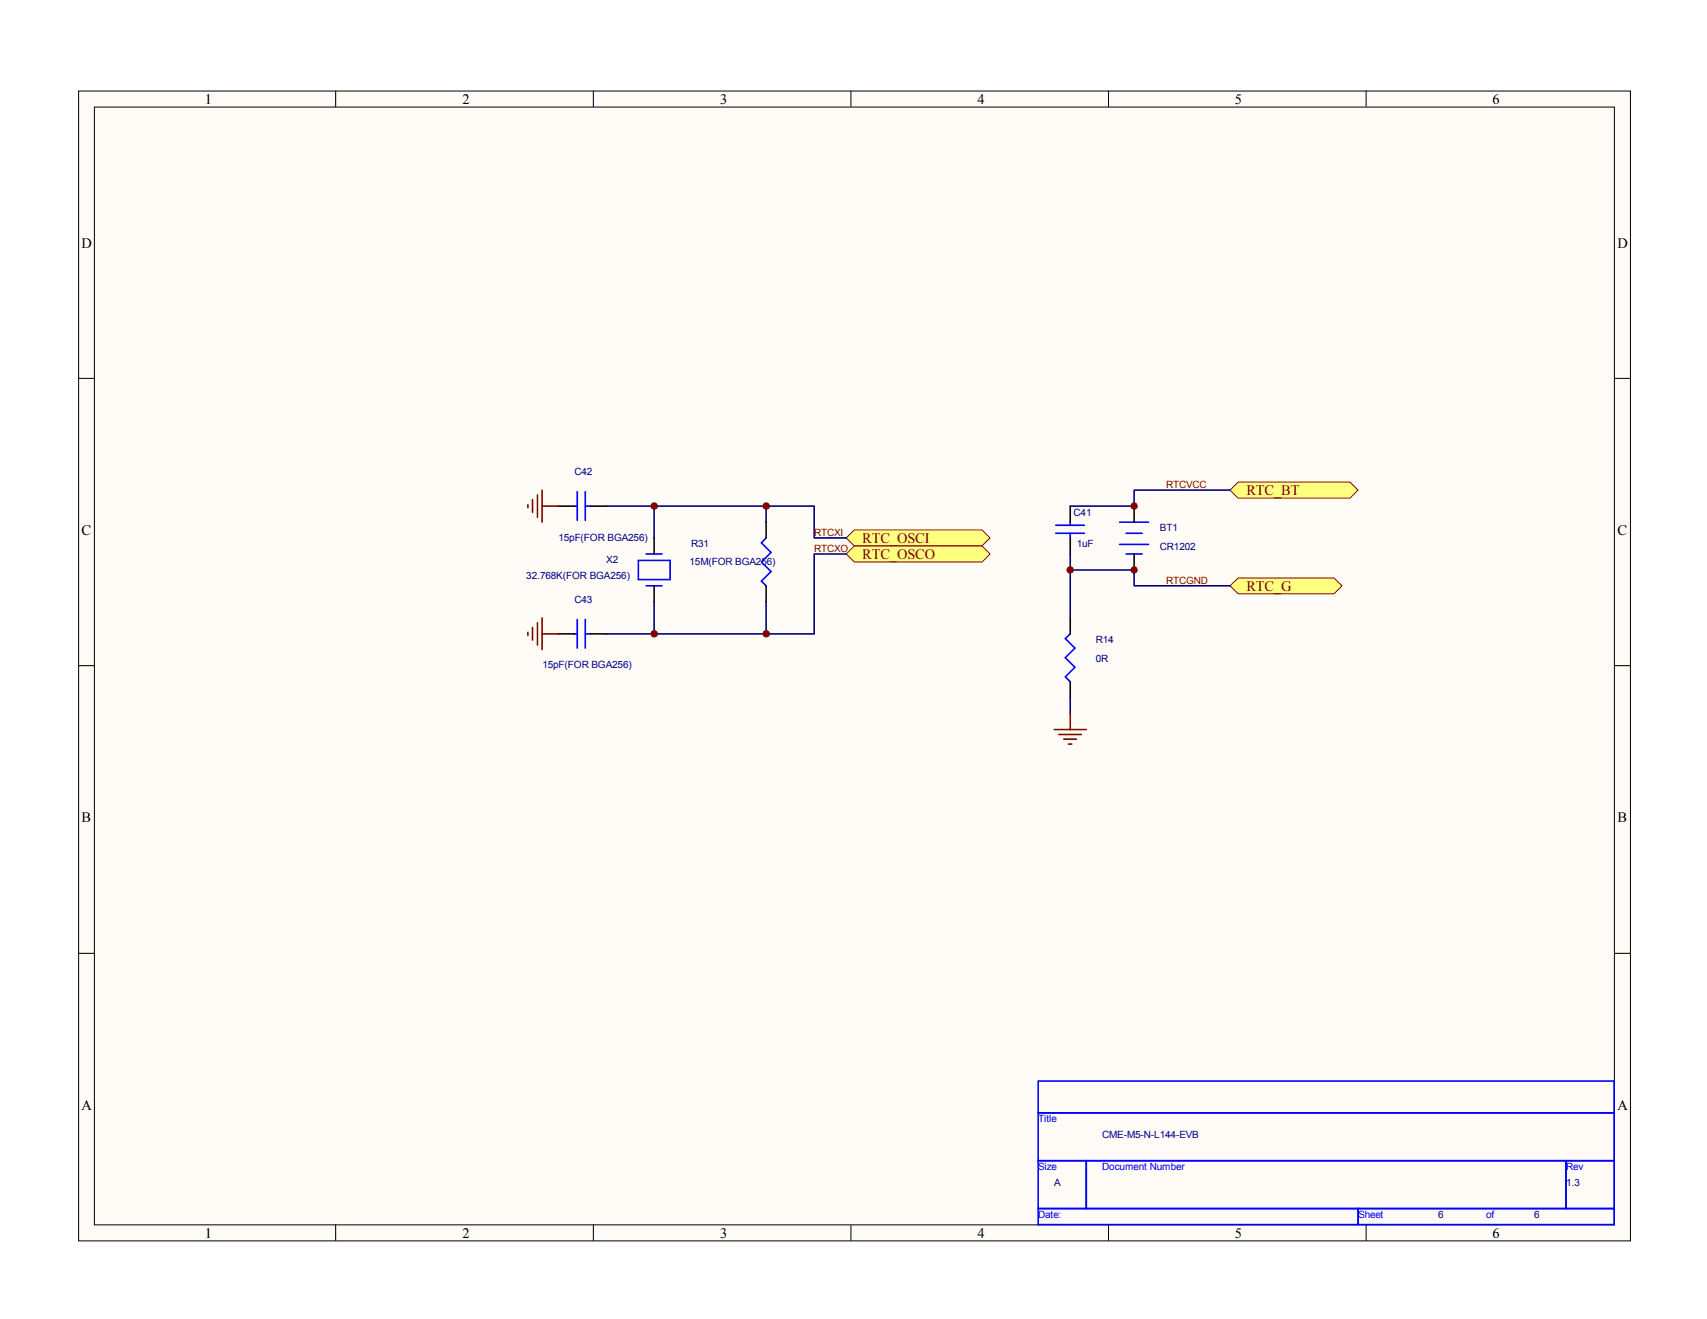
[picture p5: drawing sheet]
<svg xmlns="http://www.w3.org/2000/svg" width="279mm" height="216mm" viewBox="0 0 279 216" stroke-linecap="round" stroke-linejoin="round" font-family="sans-serif">
<path d="M12.9 14.9h254v188.2h-254z" fill="#fffcf8"/>
<g fill="none" stroke="#000" stroke-width=".16">
<path d="M12.9 14.9h254v188.2h-254zM15.5 17.5h248.7v183h-248.7zM54.9 14.9v2.6M97.1 14.9v2.6M139.3 14.9v2.6M181.4 14.9v2.6M223.6 14.9v2.6M12.8 61.9h2.6M264.2 61.9h2.6M12.8 109h2.6M264.2 109h2.6M12.8 156h2.6"/>
<path d="M264.2 156h2.6M54.9 200.4v2.7M97.1 200.4v2.7M139.3 200.4v2.7M181.4 200.4v2.7M223.6 200.4v2.7"/>
</g>
<g fill="none" stroke="#00f" stroke-width=".26">
<path d="M94 82.8h.5M94.5 80.5v4.7M95.8 80.5v4.7M95.8 82.8h.8M104.5 91.7h5.2v3.2h-5.2zM105.7 90.7h2.7M105.7 95.9h2.7M125.4 88.1l-.8 .8 1.6 1.5-1.6 1.6 1.6 1.6-1.6 1.5 .8 .8M172.8 87.3h4.7M172.8 86h4.7M175.2 85.5v.5M175.2 87.3v.8"/>
<path d="M183.3 85.5h4.7M183.3 89.1h4.7M184.3 87.3h2.6M184.3 90.7h2.6M94 103.8h.5M94.5 101.4v4.7M95.8 103.8h.8M95.8 101.4v4.7M175.2 103.8l-.8 .7 1.5 1.6-1.5 1.6 1.5 1.5-1.5 1.6 .8 .8M169.9 177h94.3v5.2h-94.3zM169.9 182.2h94.3v7.8h-94.3zM169.9 190h7.9v7.8h-7.9z"/>
<path d="M169.9 197.8h52.4v2.6h-52.4zM177.8 190h78.5v7.8h-78.5zM222.3 197.8h41.9v2.6h-41.9zM256.3 190h7.9v7.8h-7.9z"/>
</g>
<path d="M107.1 82.8v5.3M107.1 98.5v5.3M125.4 82.8v2.7M125.4 98.5v5.3M175.2 114.2v2.6" fill="none" stroke="#000080" stroke-width=".26"/>
<g fill="none" stroke="#000" stroke-width=".26">
<path d="M91.4 82.8h2.6M96.6 82.8h2.6M107.1 88.1v2.6M107.1 95.9v2.6M125.4 85.5v2.6M125.4 95.9v2.6M175.2 82.8v2.7M175.2 88.1v2.6M185.6 82.8v2.7M185.6 90.7v2.6M91.4 103.8h2.6M96.6 103.8h2.6"/>
<path d="M175.2 101.1v2.7M175.2 111.6v2.6"/>
</g>
<path d="M201.3 80.2l1.3-1.3h18.4l1.3 1.3-1.3 1.3h-18.4z" fill-rule="evenodd" fill="#ffff80"/>
<path d="M201.3 80.2l1.3-1.3h18.4l1.3 1.3-1.3 1.3h-18.4z" fill="none" stroke="#800000" stroke-width=".16"/>
<path d="M138.5 88.1l1.3-1.4h20.9l1.4 1.4-1.4 1.3h-20.9z" fill-rule="evenodd" fill="#ffff80"/>
<path d="M138.5 88.1l1.3-1.4h20.9l1.4 1.4-1.4 1.3h-20.9z" fill="none" stroke="#800000" stroke-width=".16"/>
<path d="M138.5 90.7l1.3-1.3h20.9l1.4 1.3-1.4 1.3h-20.9z" fill-rule="evenodd" fill="#ffff80"/>
<path d="M138.5 90.7l1.3-1.3h20.9l1.4 1.3-1.4 1.3h-20.9z" fill="none" stroke="#800000" stroke-width=".16"/>
<path d="M201.3 95.9l1.3-1.3h15.8l1.3 1.3-1.3 1.3h-15.8z" fill-rule="evenodd" fill="#ffff80"/>
<path d="M201.3 95.9l1.3-1.3h15.8l1.3 1.3-1.3 1.3h-15.8z" fill="none" stroke="#800000" stroke-width=".16"/>
<g fill="none" stroke="#800000" stroke-width=".26">
<path d="M86.4 82.6v.5M87.2 81.8v2.1M88 81v3.7M88.7 80.2v5.3M88.7 82.8h2.7M86.4 103.5v.5M87.2 102.7v2.1M88 101.9v3.7M88.7 101.1v5.2M88.7 103.8h2.7M172.6 119.4h5.2M175.2 116.8v2.6"/>
<path d="M173.3 120.2h3.7M174.1 121h2.1M174.9 121.8h.5"/>
</g>
<path d="M99.2 82.8h34.1v5.3h5.2M138.5 90.7h-5.2v13.1h-34.1M175.2 93.3h10.4v2.6h15.7M175.2 90.7v10.4M201.3 80.2h-15.7v2.6h-10.4" fill="none" stroke="#000080" stroke-width=".26"/>
<circle cx="107.1" cy="103.7" r=".53" fill="#800000"/>
<circle cx="107.1" cy="103.7" r=".53" fill="none" stroke="#800000" stroke-width=".16"/>
<circle cx="107.1" cy="82.8" r=".53" fill="#800000"/>
<circle cx="107.1" cy="82.8" r=".53" fill="none" stroke="#800000" stroke-width=".16"/>
<circle cx="125.4" cy="103.7" r=".53" fill="#800000"/>
<circle cx="125.4" cy="103.7" r=".53" fill="none" stroke="#800000" stroke-width=".16"/>
<circle cx="125.4" cy="82.8" r=".53" fill="#800000"/>
<circle cx="125.4" cy="82.8" r=".53" fill="none" stroke="#800000" stroke-width=".16"/>
<circle cx="175.2" cy="93.3" r=".53" fill="#800000"/>
<circle cx="175.2" cy="93.3" r=".53" fill="none" stroke="#800000" stroke-width=".16"/>
<circle cx="185.6" cy="93.3" r=".52" fill="#800000"/>
<circle cx="185.6" cy="93.3" r=".52" fill="none" stroke="#800000" stroke-width=".16"/>
<circle cx="185.6" cy="82.8" r=".52" fill="#800000"/>
<circle cx="185.6" cy="82.8" r=".52" fill="none" stroke="#800000" stroke-width=".16"/>
<g font-size="2.4">
<text x="33.5" y="17">1</text>
<text x="75.7" y="17">2</text>
<text x="117.9" y="17">3</text>
<text x="160" y="17">4</text>
<text x="202.1" y="17">5</text>
<text x="244.3" y="17">6</text>
<text x="13.3" y="40.5">D</text>
<text x="264.8" y="40.5">D</text>
<text x="13.3" y="87.5">C</text>
<text x="264.8" y="87.5">C</text>
<text x="13.3" y="134.6">B</text>
<text x="264.8" y="134.6">B</text>
<text x="13.3" y="181.7">A</text>
<text x="264.8" y="181.7">A</text>
<text x="33.5" y="202.6">1</text>
<text x="75.7" y="202.6">2</text>
<text x="117.9" y="202.6">3</text>
<text x="160" y="202.6">4</text>
<text x="202.1" y="202.6">5</text>
<text x="244.3" y="202.6">6</text>
</g>
<g font-size="2.4" fill="#800000">
<text x="204" y="81">RTC_BT</text>
<text x="141.1" y="88.9">RTC_OSCI</text>
<text x="141.1" y="91.5">RTC_OSCO</text>
<text x="204" y="96.7">RTC_G</text>
</g>
<g font-size="1.6" fill="#000080">
<text x="94" y="77.8">C42</text>
<text x="91.4" y="88.5">15pF(FOR BGA256)</text>
<text x="113.1" y="89.5">R31</text>
<text x="175.7" y="84.5">C41</text>
<text x="176.2" y="89.5">1uF</text>
<text x="189.9" y="86.9">BT1</text>
<text x="86.1" y="94.7">32.768K(FOR BGA256)</text>
<text x="99.2" y="92.2">X2</text>
<text x="112.9" y="92.4">15M(FOR BGA256)</text>
<text x="189.9" y="90">CR1202</text>
<text x="94" y="98.7">C43</text>
<text x="179.4" y="105.2">R14</text>
<text x="88.8" y="109.4">15pF(FOR BGA256)</text>
<text x="179.4" y="108.3">0R</text>
<text x="180.4" y="186.2">CME-M5-N-L144-EVB</text>
<text x="172.6" y="194.1">A</text>
<text x="256.4" y="194.1">1.3</text>
<text x="235.4" y="199.3">6</text>
<text x="251.1" y="199.3">6</text>
</g>
<g font-size="1.6" fill="#800000">
<text x="190.9" y="79.8">RTCVCC</text>
<text x="133.3" y="87.7">RTCXI</text>
<text x="133.3" y="90.3">RTCXO</text>
<text x="190.9" y="95.5">RTCGND</text>
</g>
<g font-size="1.6" fill="#00f">
<text x="169.9" y="183.6">Title</text>
<text x="169.9" y="191.5">Size</text>
<text x="180.4" y="191.5">Document Number</text>
<text x="256.4" y="191.5">Rev</text>
<text x="169.9" y="199.3">Date:</text>
<text x="222.3" y="199.3">Sheet</text>
<text x="243.2" y="199.3">of</text>
</g>
</svg>
